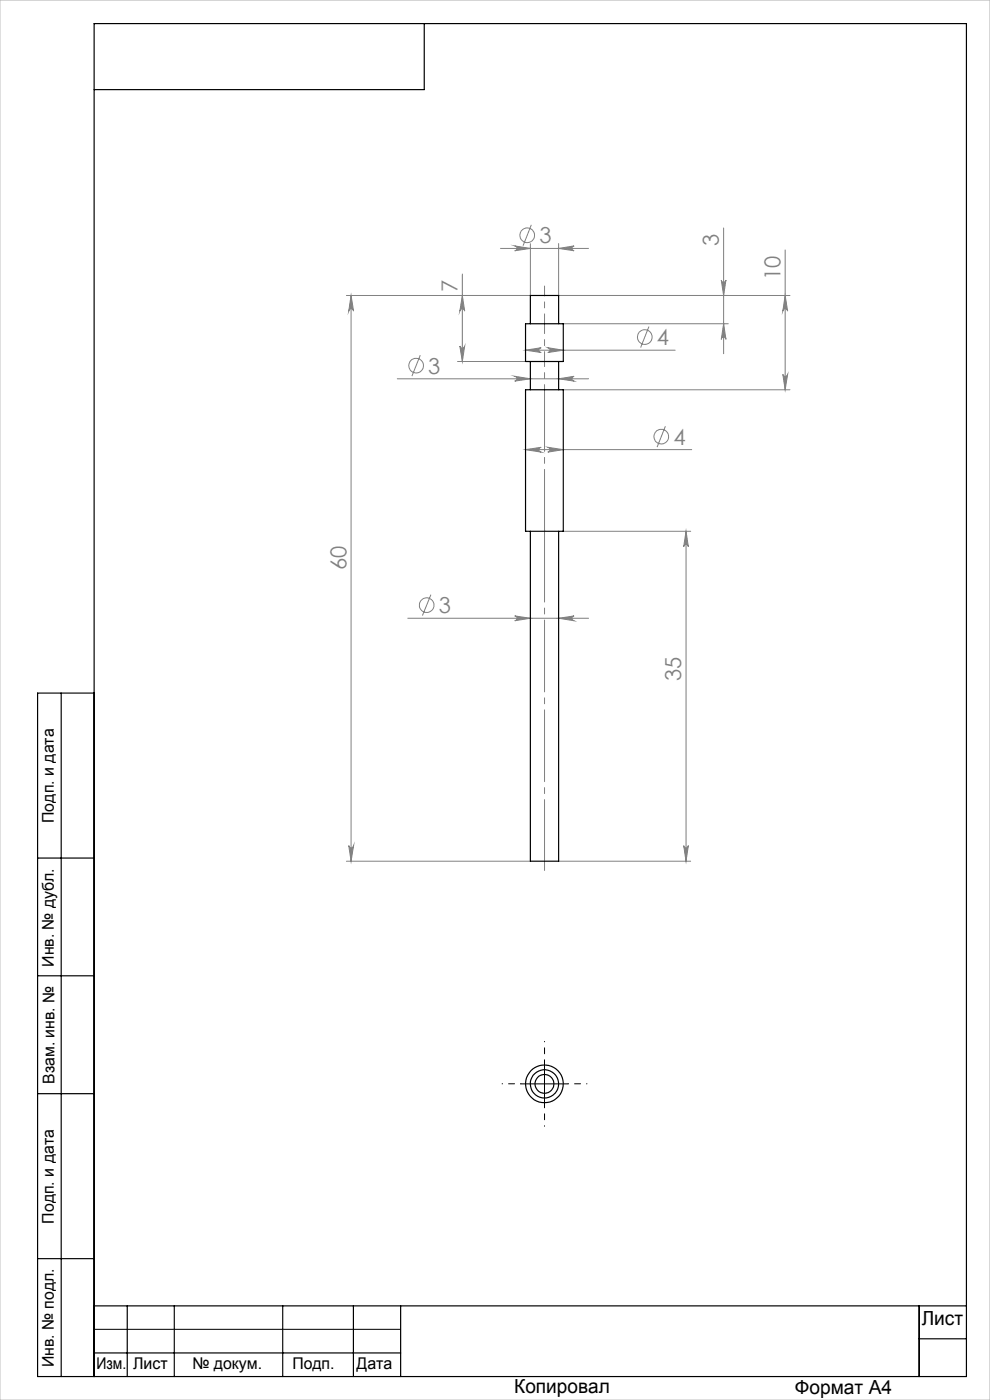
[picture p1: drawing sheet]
<svg xmlns="http://www.w3.org/2000/svg" width="210mm" height="297mm" viewBox="0 0 210 297" stroke-linecap="round" stroke-linejoin="round" font-family="sans-serif">
<g fill="none" stroke="#808080" stroke-width=".21">
<path d="M98.1 58.1v18.6M106.2 52.7h18.6M109.2 52.2l3.3 .5-3.3 .5a.51 .51 0 0 0 .5-.5 .51 .51 0 0 0-.5-.5zM112.5 51.7v11M112.7 47.7l-1.8 4.4M118.5 52.7l3.3-.5a.51 .51 0 0 0-.5 .5 .51 .51 0 0 0 .5 .5zM118.5 51.7v11M153 59.4a.49 .49 0 0 0 .5 .5 .49 .49 0 0 0 .5-.5l-.5 3.3zM153.5 48.4v26.6M166.5 53v29.7M73.5 62.7h40M74.5 62.7v120"/>
<path d="M74.5 62.7l.5 3.3a.51 .51 0 0 0-.5-.5 .51 .51 0 0 0-.5 .5zM89.1 75.3l-1.7 4.5M97 76.7h14.5M97.5 73.4a.51 .51 0 0 0 .6 .5 .51 .51 0 0 0 .5-.5l-.5 3.3zM98.1 62.7l.5 3.3a.51 .51 0 0 0-.5-.5 .51 .51 0 0 0-.6 .5zM109.2 79.8l3.3 .6-3.3 .5a.51 .51 0 0 0 .5-.6 .51 .51 0 0 0-.5-.5zM111.5 74.3l3.3-.5a.51 .51 0 0 0-.5 .5 .51 .51 0 0 0 .5 .5zM111.5 74.3h31.7M116.2 73.8l3.3 .5-3.3 .5a.51 .51 0 0 0 .5-.5 .51 .51 0 0 0-.5-.5zM117.5 62.7h50.1M119.5 68.7h35M137.7 69.3l-1.8 4.4"/>
<path d="M153.5 68.7l.5 3.3a.49 .49 0 0 0-.5-.5 .49 .49 0 0 0-.5 .5zM166.1 79.4a.51 .51 0 0 0 .5 .5 .51 .51 0 0 0 .5-.5l-.6 3.3zM166.5 62.7l.6 3.3a.51 .51 0 0 0-.5-.5 .51 .51 0 0 0-.5 .5zM84.3 80.4h40.5M111.5 95.4l3.3-.5a.51 .51 0 0 0-.5 .5 .51 .51 0 0 0 .5 .5zM111.5 95.4h35.2M116.2 94.9l3.3 .5-3.3 .5a.51 .51 0 0 0 .5-.5 .51 .51 0 0 0-.5-.5zM118.5 80.4l3.3-.6a.51 .51 0 0 0-.5 .5 .51 .51 0 0 0 .5 .6zM119.5 82.7h48.1M141.1 90.4l-1.7 4.5M119.5 112.7h27M145.5 112.7v70"/>
<path d="M145.5 112.7l.5 3.3a.49 .49 0 0 0-.5-.5 .49 .49 0 0 0-.5 .5zM86.5 131.2h38.3M91.4 126.1l-1.8 4.5M109.2 130.7l3.3 .5-3.3 .5a.51 .51 0 0 0 .5-.5 .51 .51 0 0 0-.5-.5zM118.5 131.2l3.3-.5a.51 .51 0 0 0-.5 .5 .51 .51 0 0 0 .5 .5zM74 179.4a.51 .51 0 0 0 .5 .5 .51 .51 0 0 0 .5-.5l-.5 3.3zM145 179.4a.49 .49 0 0 0 .5 .5 .49 .49 0 0 0 .5-.5l-.5 3.3zM73.5 182.7h39M118.5 182.7h28"/>
<circle cx="111.8" cy="49.9" r="1.55"/>
<circle cx="88.3" cy="77.6" r="1.55"/>
<circle cx="136.8" cy="71.5" r="1.55"/>
<circle cx="140.3" cy="92.6" r="1.55"/>
<circle cx="90.5" cy="128.4" r="1.56"/>
</g>
<path d="M110.5 229.9h-4M115.5 224.9v-4M115.5 234.9v4M120.5 229.9h4" fill="none" stroke="#000" stroke-width=".21" stroke-dasharray="15.2 1.3 1.3 1.3" stroke-dashoffset="15.1"/>
<path d="M110.5 229.9h10M115.5 224.9v10M20 282h65" fill="none" stroke="#000" stroke-width=".21"/>
<path d="M115.5 82.7v30" fill="none" stroke="#808080" stroke-width=".21" stroke-dasharray="15.2 1.3 1.3 1.3" stroke-dashoffset="2.1"/>
<path d="M115.5 68.7v8M115.5 68.7v-8" fill="none" stroke="#808080" stroke-width=".21" stroke-dasharray="15.2 1.3 1.3 1.3" stroke-dashoffset="13.1"/>
<path d="M115.5 82.7v-6" fill="none" stroke="#808080" stroke-width=".21" stroke-dasharray="15.2 1.3 1.3 1.3" stroke-dashoffset="14.1"/>
<path d="M115.5 112.7v72" fill="none" stroke="#808080" stroke-width=".21" stroke-dasharray="15.2 1.3 1.3 1.3" stroke-dashoffset=".2"/>
<g fill="none" stroke="#000" stroke-width=".25">
<path d="M90 5v14h-70M13 147v145M20 147h-12v145h197v-287h-185v287M8 182h12M8 207h12M8 232h12M8 267h12M20 277h185M27 277v15M37 277v15M60 277v15M75 277v15"/>
<path d="M85 277v15M195 277v15M20 287h65M195 284h10"/>
</g>
<path d="M0 0h210v297h-210z" fill="none" stroke="#c0c0c0" stroke-width=".21"/>
<g fill="#808080">
<path d="M116.2 94.9l3.3 .5-3.3 .5a.51 .51 0 0 0 .5-.5 .51 .51 0 0 0-.5-.5zM111.5 95.4l3.3-.5a.51 .51 0 0 0-.5 .5 .51 .51 0 0 0 .5 .5zM118.5 131.2l3.3-.5a.51 .51 0 0 0-.5 .5 .51 .51 0 0 0 .5 .5zM109.2 130.7l3.3 .5-3.3 .5a.51 .51 0 0 0 .5-.5 .51 .51 0 0 0-.5-.5zM118.5 80.4l3.3-.6a.51 .51 0 0 0-.5 .5 .51 .51 0 0 0 .5 .6zM109.2 79.8l3.3 .6-3.3 .5a.51 .51 0 0 0 .5-.6 .51 .51 0 0 0-.5-.5zM118.5 52.7l3.3-.5a.51 .51 0 0 0-.5 .5 .51 .51 0 0 0 .5 .5zM109.2 52.2l3.3 .5-3.3 .5a.51 .51 0 0 0 .5-.5 .51 .51 0 0 0-.5-.5zM116.2 73.8l3.3 .5-3.3 .5a.51 .51 0 0 0 .5-.5 .51 .51 0 0 0-.5-.5zM111.5 74.3l3.3-.5a.51 .51 0 0 0-.5 .5 .51 .51 0 0 0 .5 .5z"/>
<path d="M166.1 79.4a.51 .51 0 0 0 .5 .5 .51 .51 0 0 0 .5-.5l-.6 3.3zM166.5 62.7l.6 3.3a.51 .51 0 0 0-.5-.5 .51 .51 0 0 0-.5 .5z"/>
<path d="M153 59.4a.49 .49 0 0 0 .5 .5 .49 .49 0 0 0 .5-.5l-.5 3.3zM153.5 68.7l.5 3.3a.49 .49 0 0 0-.5-.5 .49 .49 0 0 0-.5 .5zM98.1 62.7l.5 3.3a.51 .51 0 0 0-.5-.5 .51 .51 0 0 0-.6 .5zM97.5 73.4a.51 .51 0 0 0 .6 .5 .51 .51 0 0 0 .5-.5l-.5 3.3zM145.5 112.7l.5 3.3a.49 .49 0 0 0-.5-.5 .49 .49 0 0 0-.5 .5zM145 179.4a.49 .49 0 0 0 .5 .5 .49 .49 0 0 0 .5-.5l-.5 3.3zM74.5 62.7l.5 3.3a.51 .51 0 0 0-.5-.5 .51 .51 0 0 0-.5 .5zM74 179.4a.51 .51 0 0 0 .5 .5 .51 .51 0 0 0 .5-.5l-.5 3.3z"/>
</g>
<g fill="none" stroke="#000" stroke-width=".25">
<path d="M111.5 68.7h8v8h-8zM112.5 68.7v-6h6v6M112.5 76.7v6M118.5 76.7v6M111.5 82.7h8v30h-8zM112.5 112.7v70h6v-70"/>
<circle cx="115.5" cy="229.9" r="3"/>
<circle cx="115.5" cy="229.9" r="2"/>
<circle cx="115.5" cy="229.9" r="4"/>
</g>
<g font-size="4.7" fill="#808080">
<text x="114.4" y="51.6">3</text>
<text x="152.5" y="52.2" transform="rotate(-90 152.5 52.2)">3</text>
<text x="165.6" y="59.5" transform="rotate(-90 165.6 59.5)">10</text>
<text x="97.1" y="62" transform="rotate(-90 97.1 62)">7</text>
<text x="139.4" y="73.2">4</text>
<text x="90.9" y="79.3">3</text>
<text x="142.9" y="94.3">4</text>
<text x="73.5" y="121" transform="rotate(-90 73.5 121)">60</text>
<text x="93.1" y="130.1">3</text>
<text x="144.5" y="144.6" transform="rotate(-90 144.5 144.6)">35</text>
</g>
<g font-size="4.1">
<text x="195.5" y="281.2">Лист</text>
<text x="109.1" y="295.6">Копировал</text>
<text x="168.6" y="295.7">Формат А4</text>
</g>
<g font-size="3.4">
<text x="11.4" y="174.6" transform="rotate(-90 11.4 174.6)">Подп. и дата</text>
<text x="11.4" y="205.1" transform="rotate(-90 11.4 205.1)">Инв. № дубл.</text>
<text x="11.6" y="229.9" transform="rotate(-90 11.6 229.9)">Взам. инв. №</text>
<text x="11.4" y="259.6" transform="rotate(-90 11.4 259.6)">Подп. и дата</text>
<text x="11.4" y="290" transform="rotate(-90 11.4 290)">Инв. № подл.</text>
<text x="20.4" y="290.4">Изм.</text>
<text x="28.2" y="290.4">Лист</text>
<text x="40.8" y="290.4">№ докум.</text>
<text x="62" y="290.4">Подп.</text>
<text x="75.6" y="290.4">Дата</text>
</g>
</svg>
